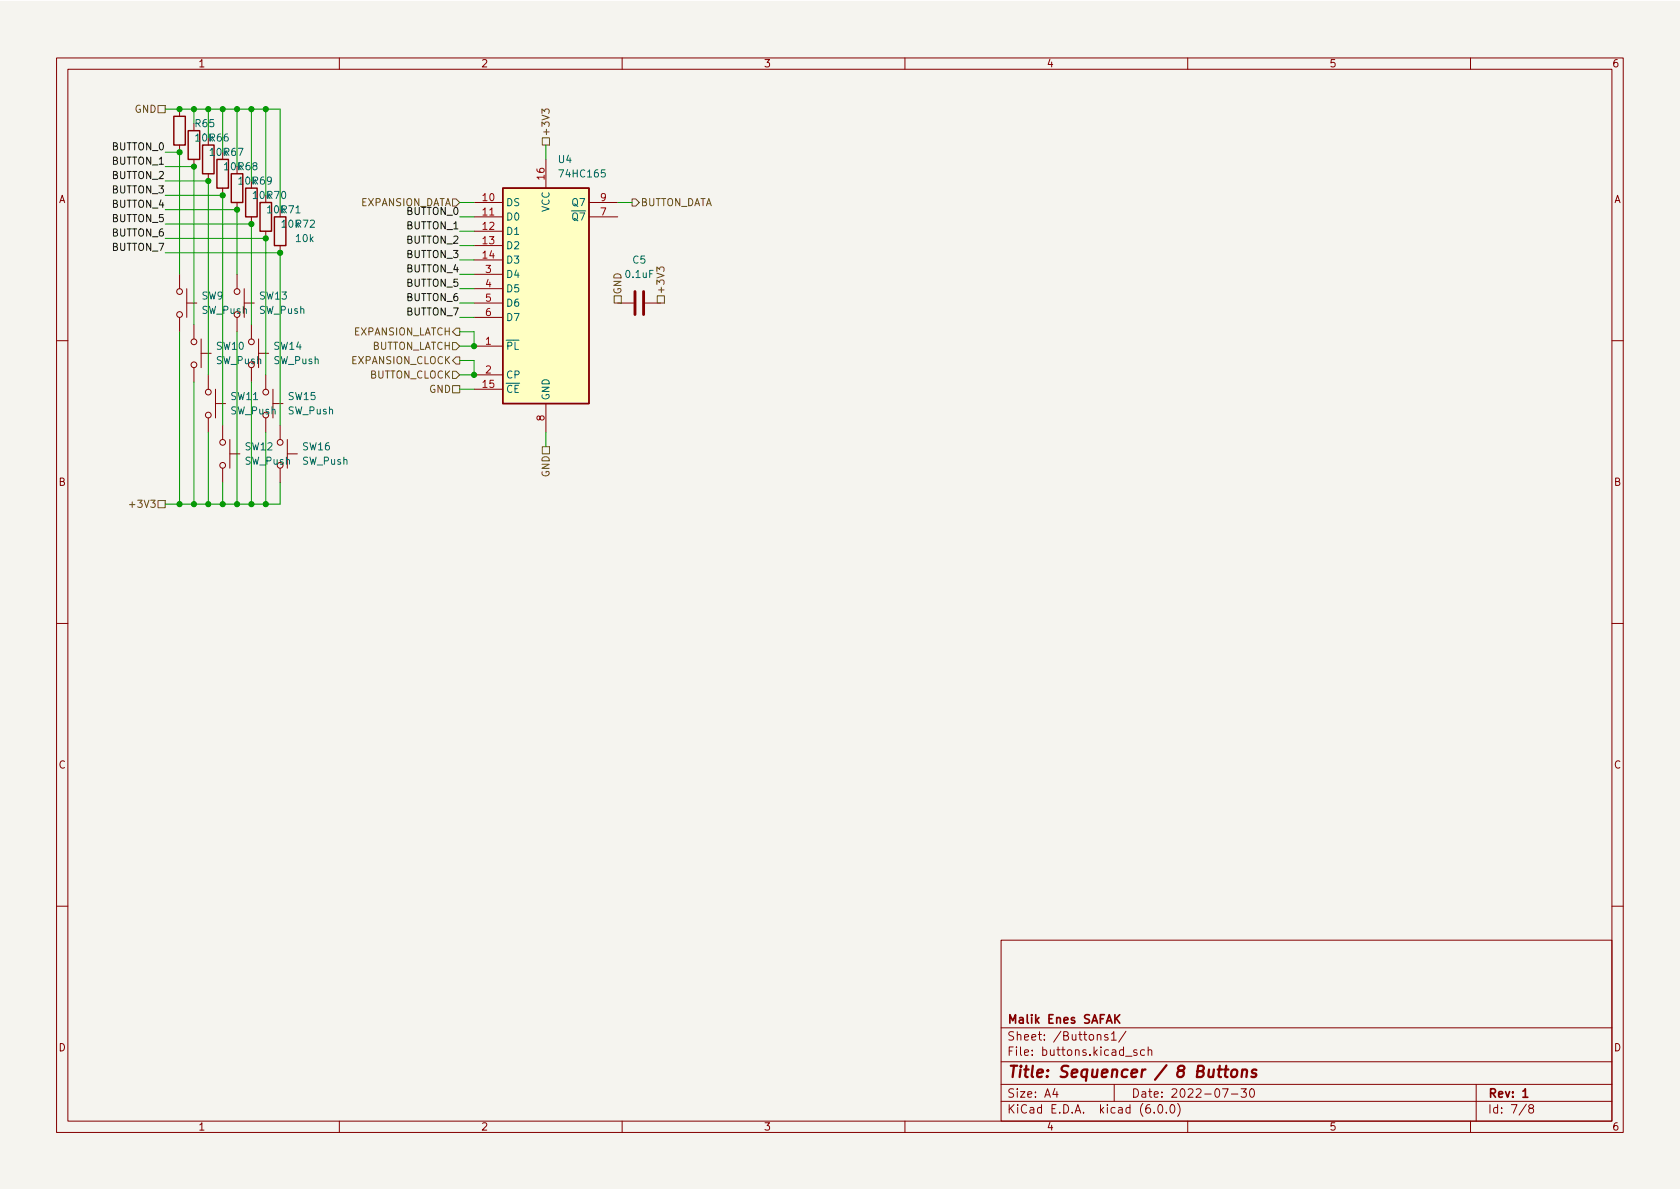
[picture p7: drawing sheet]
<svg xmlns="http://www.w3.org/2000/svg" width="297mm" height="210mm" viewBox="0 0 297 210" stroke-linecap="round" stroke-linejoin="round" font-family="sans-serif">
<path d="M0 .2h297v210.1h-297z" fill="#f5f4ef" stroke="#f5f4ef" stroke-width=".18"/>
<g fill="none" stroke="#840000" stroke-width=".18">
<path d="M10 10.2h277v190.1h-277zM12 12.2h273v186.1h-273zM31.7 19.3v1.3M60 10.2v2M110 10.2v2M160 10.2v2M210 10.2v2M260 10.2v2M31.7 25.6v1.3M34.3 28.2v1.3M36.8 30.7v1.3M39.4 33.3v1.2"/>
<path d="M41.9 35.8v1.3M44.4 38.3v1.3M83.8 35.8h5.1M83.8 38.3h5.1M96.5 28.2v5.1M104.1 35.8h5.1M104.1 38.3h5.1M31.7 48.5v2.5M31.7 56.1v2.6M33 53.6h1.8M33 51v5.1M34.3 57.4v2.5"/>
<path d="M35.6 59.9v5.1M41.9 48.5v2.5M41.9 56.1v2.6M43.2 53.6h1.8M43.2 51v5.1M44.4 57.4v2.5M45.7 59.9v5.1M47 40.9v1.3M49.5 43.4v1.3M83.8 53.6h5.1M83.8 40.9h5.1M83.8 43.4h5.1"/>
<path d="M83.8 46h5.1M83.8 48.5h5.1M83.8 51h5.1M83.8 56.1h5.1M109.2 53.6h2.8M114 53.6h2.8M10 60.2h2M34.3 65v2.6M35.6 62.5h1.7M36.8 66.3v2.5M36.8 73.9v2.5M38.1 71.4h1.8"/>
<path d="M38.1 68.8v5.1M39.4 75.2v2.5M40.6 77.7v5.1M44.4 65v2.6M45.7 62.5h1.8M47 66.3v2.5M47 73.9v2.5M48.3 71.4h1.7M48.3 68.8v5.1M49.5 75.2v2.5M50.8 77.7v5.1M83.8 61.2h5.1"/>
<path d="M83.8 68.8h5.1M83.8 66.3h5.1M96.5 71.4v5M285 60.2h2M39.4 82.8v2.5M40.6 80.3h1.8M49.5 82.8v2.5M50.8 80.3h1.8M10 110.2h2M285 110.2h2M10 160.2h2M177 166.3h108v32h-108z"/>
<path d="M285 160.2h2M60 198.3v2M110 198.3v2M160 198.3v2M177 194.8h108M177 191.8h108M177 187.8h108M177 181.8h108M186.5 192.5l-.4 1h1M186.9 193v1M195.9 183l-.4-.1-.2 .2 .1 .3 .5 .1v.4h-.6M196.5 182.9l.4-.5v1.5"/>
<path d="M196.5 183.9h.9M197 191.8v3M199 186.8h1.1M199.1 182.4l-1.3 1.9M201 185.7l-.4-.1-.2 .2 .1 .3 .5 .1v.4h-.6M202.4 185.7l-.5-.1-.3 .3v.4l.2 .3h.6M203 185.8l.2-.2 .4 .1v.9M203 185.1v1.5M204.1 196.7v.1M204.9 195.4l.2-.1a.81 .81 0 0 1 .6 .7 .81 .81 0 0 1-.3 .8h-.2a.81 .81 0 0 1-.6-.6 .81 .81 0 0 1 .3-.8zM206.2 196.7v.1M207.1 195.4l.1-.1a.81 .81 0 0 1 .6 .7 .81 .81 0 0 1-.3 .8h-.1a.81 .81 0 0 1-.6-.6 .81 .81 0 0 1 .3-.8z"/>
<path d="M208.2 195.1a1.72 1.72 0 0 1 0 2.3M210 198.3v2M216.1 192.5h1l-.6 1.5M217.7 193.5h1.2M219.4 192.5h1l-.5 .6 .4 .1v.7l-.2 .1h-.5l-.2-.1M221.1 192.7l.2-.2a.81 .81 0 0 1 .6 .7 .81 .81 0 0 1-.3 .8h-.2a.81 .81 0 0 1-.3-1.3zM260 198.3v2M261 191.8v6.5M269.9 195.3l-1.3 1.9M270.6 196l-.3-.3 .1-.2 .2-.2 .4 .1 .2 .2-.1 .2-.7 .2-.1 .3v.2l.3 .3h.4l.2-.3-.1-.4-.2-.1"/>
<circle cx="31.8" cy="51.6" r=".51"/>
<circle cx="31.8" cy="55.6" r=".51"/>
<circle cx="41.9" cy="51.6" r=".51"/>
<circle cx="34.3" cy="60.4" r=".51"/>
<circle cx="34.3" cy="64.5" r=".51"/>
<circle cx="36.8" cy="69.3" r=".51"/>
<circle cx="36.8" cy="73.4" r=".51"/>
<circle cx="39.4" cy="78.2" r=".51"/>
<circle cx="44.5" cy="60.4" r=".51"/>
<circle cx="47" cy="69.3" r=".51"/>
<circle cx="49.5" cy="78.2" r=".51"/>
<circle cx="39.4" cy="82.3" r=".51"/>
</g>
<path d="M198 179.4l-.9 .9M197.3 180.1l.7 .8M269.3 193l.4-.5v1.5M269.3 194h.8" fill="none" stroke="#840000" stroke-width=".3"/>
<path d="M215.3 189.1h.8M216.4 189.1h.8M216.8 188.5l-.2 1.7 .1 .2 .3 .1M217.8 189.3a.52 .52 0 0 1 .6-.2 .52 .52 0 0 1 .4 .4l-.1 .6a.55 .55 0 0 1-.5 .4 .55 .55 0 0 1-.5-.4zM219.7 189.3a.49 .49 0 0 1 .8 .1l-.1 1.1M219.7 189.1l-.2 1.4M222.1 189.2a.49 .49 0 0 0-.8 .3l.1 .2 .7 .2v.2l-.1 .3-.2 .1-.6-.1" fill="none" stroke="#840000" stroke-width=".4"/>
<path d="M30.7 20.6h2.1v5h-2.1zM33.3 23.1h2v5.1h-2zM35.8 25.6h2v5.1h-2zM38.4 28.2h2v5.1h-2zM40.9 30.7h2v5.1h-2zM43.4 33.3h2.1v5h-2.1zM46 35.8h2v5.1h-2zM48.5 38.3h2v5.1h-2zM88.9 33.3h15.2v38.1h-15.2z" fill="none" stroke="#840000" stroke-width=".25"/>
<path d="M112.3 51.6v4M113.8 51.6v4" fill="none" stroke="#840000" stroke-width=".51"/>
<path d="M88.9 33.3h15.2v38.1h-15.2z" fill="#ffffc2" stroke="#ffffc2" stroke-width=".18"/>
<g fill="none" stroke="#725600" stroke-width=".18">
<path d="M27.9 18.7h1.3v1.2h-1.3zM80 35.2h.6l.7 .6-.7 .6h-.6zM95.8 20.1v-.8l.5 .4 .1-.4h.6l.1 .2-.1 .6M95.9 24.4h1.3v1.2h-1.3zM111.8 35.2h.6l.6 .6-.6 .6h-.6zM80.6 58h.7v1.3h-.7l-.6-.6zM108.6 52.3h1.3v1.3h-1.3zM116.1 48v-.8l.5 .4 .1-.3h.6l.1 .2-.1 .5M116.2 52.3h1.3v1.3h-1.3zM80 68.2h1.3v1.3h-1.3zM80 60.6h.6l.7 .6-.7 .6h-.6zM80 65.7h.6l.7 .6-.7 .6h-.6z"/>
<path d="M80.6 63.1h.7v1.3h-.7l-.6-.7zM95.9 79h1.3v1.3h-1.3zM22.9 89.2h1M27.9 88.5h1.3v1.3h-1.3z"/>
</g>
<g fill="none" stroke="#009600" stroke-width=".18">
<path d="M29.2 19.3h20.3v17.8M34.3 19.3v2.5M36.8 19.3v5.1M39.4 19.3v7.6M41.9 19.3v10.2M44.4 19.3v12.7M47 19.3v15.2M29.2 39.6h15.2v17.8M29.2 26.9h2.5v21.6M29.2 29.5h5.1v27.9M29.2 34.5h10.2v40.7M29.2 32h7.6v34.3"/>
<path d="M29.2 37.1h12.7v11.4M81.3 35.8h2.5M81.3 38.3h2.5M96.5 25.6v2.6M109.2 35.8h2.6M29.2 42.2h17.8v24.1M29.2 44.7h20.3v30.5M31.7 58.7v30.4M41.9 58.7v30.4M81.3 58.7h2.5v2.5h-2.5M81.3 56.1h2.5M81.3 40.9h2.5"/>
<path d="M81.3 43.4h2.5M81.3 51h2.5M81.3 48.5h2.5M81.3 53.6h2.5M81.3 46h2.5M34.3 67.6v21.5M36.8 76.4v12.7M44.4 67.6v21.5M47 76.4v12.7M81.3 68.8h2.5M81.3 63.7h2.5v2.6h-2.5M96.5 76.4v2.6"/>
<path d="M39.4 85.3v3.8M49.5 85.3v3.8h-20.3"/>
</g>
<g fill="#009600" stroke="#009600" stroke-width=".18">
<circle cx="31.7" cy="89.1" r=".46"/>
<circle cx="36.8" cy="89.1" r=".46"/>
<circle cx="34.3" cy="89.1" r=".46"/>
<circle cx="39.4" cy="89.1" r=".46"/>
<circle cx="47" cy="42.2" r=".46"/>
<circle cx="41.9" cy="37.1" r=".46"/>
<circle cx="44.4" cy="39.6" r=".46"/>
<circle cx="34.3" cy="29.5" r=".46"/>
<circle cx="41.9" cy="89.1" r=".46"/>
<circle cx="49.5" cy="44.7" r=".46"/>
<circle cx="47" cy="89.1" r=".46"/>
<circle cx="44.4" cy="89.1" r=".46"/>
<circle cx="83.8" cy="66.3" r=".46"/>
<circle cx="83.8" cy="61.2" r=".46"/>
<circle cx="31.7" cy="26.9" r=".46"/>
<circle cx="39.4" cy="34.5" r=".46"/>
<circle cx="36.8" cy="32" r=".46"/>
<circle cx="36.8" cy="19.3" r=".46"/>
<circle cx="39.4" cy="19.3" r=".46"/>
<circle cx="47" cy="19.3" r=".46"/>
<circle cx="44.4" cy="19.3" r=".46"/>
<circle cx="41.9" cy="19.3" r=".46"/>
<circle cx="34.3" cy="19.3" r=".46"/>
<circle cx="31.7" cy="19.3" r=".46"/>
</g>
<text font-size="2.8" fill="#840000" x="178" y="190.6">Title: Sequencer / 8 Buttons</text>
<g font-size="2.1" fill="#840000">
<text x="178" y="184">Sheet: /Buttons1/</text>
<text x="178" y="181">Malik Enes SAFAK</text>
<text x="178" y="186.7">File: buttons.kicad_sch</text>
<text x="178" y="196.9">KiCad E.D.A. kicad (6.0.0)</text>
<text x="178" y="194.1">Size: A4</text>
<text x="200" y="194.1">Date: 2022-07-30</text>
<text x="263" y="194.1">Rev: 1</text>
<text x="263" y="196.9">Id: 7/8</text>
</g>
<g font-size="1.8" fill="#840000">
<text x="35" y="11.9">1</text>
<text x="85" y="11.9">2</text>
<text x="135" y="11.9">3</text>
<text x="185" y="11.9">4</text>
<text x="235" y="11.9">5</text>
<text x="285" y="11.9">6</text>
<text x="37.2" y="27.6">10kR67</text>
<text x="10.3" y="35.9">A</text>
<text x="39.7" y="30.1">10kR68</text>
<text x="285.3" y="35.9">A</text>
<text x="47.3" y="37.7">10kR71</text>
<text x="35.7" y="55.5">SW_Push</text>
<text x="38.2" y="64.4">SW_Push</text>
<text x="10.3" y="85.9">B</text>
<text x="285.3" y="85.9">B</text>
<text x="10.3" y="135.9">C</text>
<text x="285.3" y="135.9">C</text>
<text x="10.3" y="185.9">D</text>
<text x="285.3" y="185.9">D</text>
<text x="35" y="199.9">1</text>
<text x="85" y="199.9">2</text>
<text x="135" y="199.9">3</text>
<text x="185" y="199.9">4</text>
<text x="235" y="199.9">5</text>
<text x="285" y="199.9">6</text>
</g>
<g font-size="1.8" fill="#725600">
<text x="23.8" y="19.9">GND</text>
<text x="97.2" y="24.2" transform="rotate(-90 97.2 24.2)">+3V3</text>
<text x="63.5" y="36.4">EXPANSION_DATA</text>
<text x="113.2" y="36.4">BUTTON_DATA</text>
<text x="109.9" y="52.1" transform="rotate(-90 109.9 52.1)">GND</text>
<text x="117.5" y="52.1" transform="rotate(-90 117.5 52.1)">+3V3</text>
<text x="62.4" y="59.3">EXPANSION_LATCH</text>
<text x="62.1" y="64.4">EXPANSION_CLOCK</text>
<text x="65.5" y="61.8">BUTTON_LATCH</text>
<text x="65.2" y="66.9">BUTTON_CLOCK</text>
<text x="75.9" y="69.5">GND</text>
<text x="23.6" y="89.8">+3V3</text>
<text x="97.2" y="84.4" transform="rotate(-90 97.2 84.4)">GND</text>
</g>
<g font-size="1.8" fill="#006464">
<text x="34.6" y="22.5">R65</text>
<text x="34.6" y="25">10kR66</text>
<text x="98.8" y="28.8">U4</text>
<text x="42.2" y="32.6">10kR69</text>
<text x="44.8" y="35.2">10kR70</text>
<text x="99.2" y="31.4">74HC165</text>
<text x="49.9" y="40.3">10kR72</text>
<text x="89.4" y="36.4">DS</text>
<text x="89.4" y="39">D0</text>
<text x="89.4" y="41.5">D1</text>
<text x="97.2" y="37.5" transform="rotate(-90 97.2 37.5)">VCC</text>
<text x="99.9" y="39">~{Q7}</text>
<text x="101.3" y="36.4">Q7</text>
<text x="52.4" y="42.8">10k</text>
<text x="89.4" y="44.1">D2</text>
<text x="89.4" y="46.6">D3</text>
<text x="111.9" y="46.6">C5</text>
<text x="35.7" y="53">SW9</text>
<text x="45.9" y="53">SW13</text>
<text x="89.4" y="49.1">D4</text>
<text x="89.4" y="51.7">D5</text>
<text x="110.7" y="49.1">0.1uF</text>
<text x="45.8" y="55.5">SW_Push</text>
<text x="89.4" y="54.2">D6</text>
<text x="89.4" y="56.8">D7</text>
<text x="38.3" y="61.8">SW10</text>
<text x="48.4" y="64.4">SW_Push</text>
<text x="48.5" y="61.8">SW14</text>
<text x="89.4" y="61.8">~{PL}</text>
<text x="40.9" y="70.7">SW11</text>
<text x="51" y="70.7">SW15</text>
<text x="89.4" y="69.5">~{CE}</text>
<text x="89.4" y="66.9">CP</text>
<text x="97.2" y="70.9" transform="rotate(-90 97.2 70.9)">GND</text>
<text x="40.8" y="73.3">SW_Push</text>
<text x="50.9" y="73.3">SW_Push</text>
<text x="43.3" y="82.2">SW_Push</text>
<text x="43.4" y="79.6">SW12</text>
<text x="53.5" y="82.2">SW_Push</text>
<text x="53.6" y="79.6">SW16</text>
</g>
<g font-size="1.8" fill="#0f0f0f">
<text x="19.9" y="29.1">BUTTON_1</text>
<text x="19.9" y="26.6">BUTTON_0</text>
<text x="19.9" y="34.2">BUTTON_3</text>
<text x="19.9" y="31.6">BUTTON_2</text>
<text x="19.9" y="36.7">BUTTON_4</text>
<text x="19.9" y="41.8">BUTTON_6</text>
<text x="19.9" y="39.3">BUTTON_5</text>
<text x="71.9" y="38">BUTTON_0</text>
<text x="71.9" y="40.5">BUTTON_1</text>
<text x="19.9" y="44.3">BUTTON_7</text>
<text x="71.9" y="43.1">BUTTON_2</text>
<text x="71.9" y="45.6">BUTTON_3</text>
<text x="71.9" y="50.7">BUTTON_5</text>
<text x="71.9" y="53.2">BUTTON_6</text>
<text x="71.9" y="48.2">BUTTON_4</text>
<text x="71.9" y="55.8">BUTTON_7</text>
</g>
<g font-size="1.8" fill="#a90000">
<text x="85.4" y="35.6">10</text>
<text x="96.3" y="31.7" transform="rotate(-90 96.3 31.7)">16</text>
<text x="106.2" y="35.6">9</text>
<text x="85.4" y="38.1">11</text>
<text x="85.4" y="40.6">12</text>
<text x="106.2" y="38.1">7</text>
<text x="85.4" y="43.2">13</text>
<text x="85.4" y="45.7">14</text>
<text x="85.9" y="48.3">3</text>
<text x="85.9" y="50.8">4</text>
<text x="85.9" y="53.3">5</text>
<text x="85.9" y="55.9">6</text>
<text x="85.9" y="61">1</text>
<text x="85.4" y="68.6">15</text>
<text x="85.9" y="66">2</text>
<text x="96.3" y="74.4" transform="rotate(-90 96.3 74.4)">8</text>
</g>
</svg>
